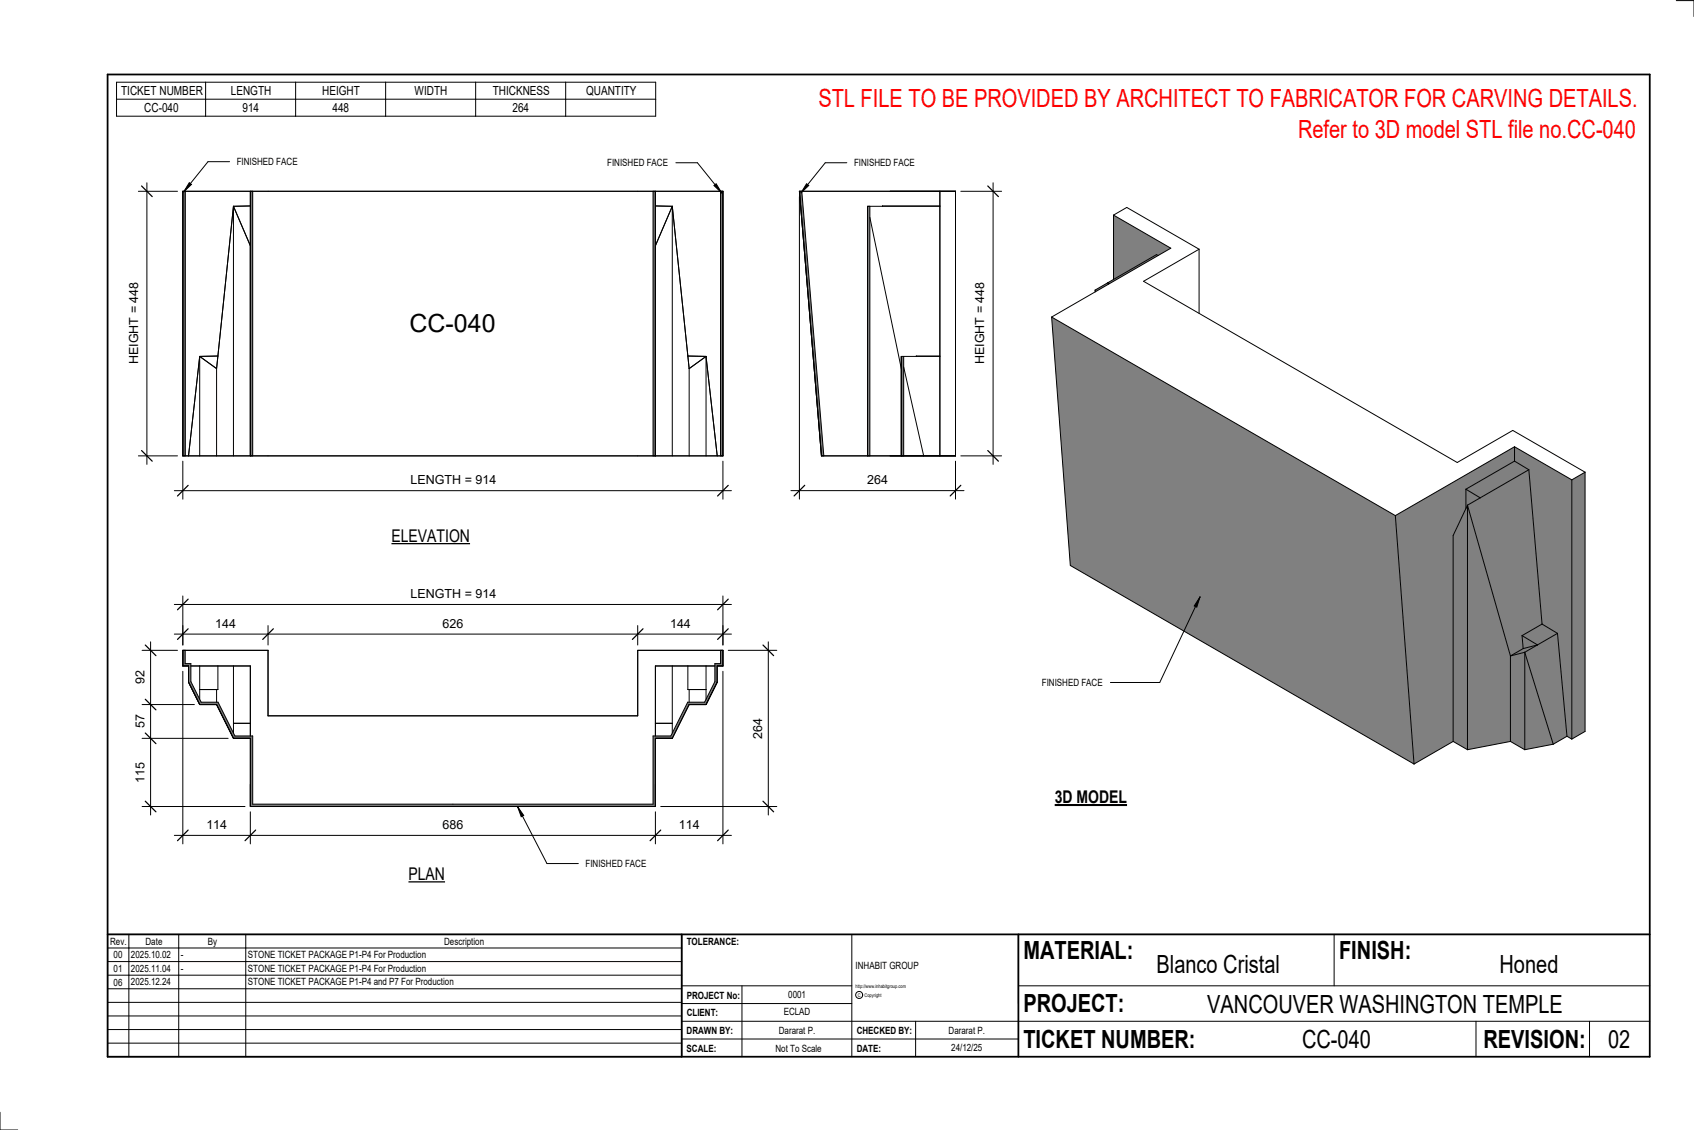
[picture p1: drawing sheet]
<svg xmlns="http://www.w3.org/2000/svg" width="914mm" height="610mm" viewBox="0 0 914 610" stroke-linecap="round" stroke-linejoin="round" font-family="sans-serif">
<g fill="#808080">
<path d="M823 352l15 49-15 3z"/>
<path d="M598 153h1h-1z"/>
<path d="M822 343l8 5-8 2z"/>
<path d="M848 259l8-4v140l-8 4z"/>
<path d="M818 241l30 18v140l-2-2-5-55-9-5-7-84-7-4z"/>
<path d="M601 116l31 18-7 4-1-1-23 14z"/>
<path d="M753 278l65-37v8l-27 15v10l-7 15v111l-21 12z"/>
<path d="M823 352l18-10 5 55-8 4z"/>
<path d="M791 264l27-15 7 4-26 16z"/>
<path d="M792 273l33-20 7 84-10 6v7l-7 4z"/>
<path d="M822 343l10-6 9 5-11 6z"/>
<path d="M815 354l8-2v52l-8-4z"/>
<path d="M792 273l23 81v46l-23 4z"/>
<path d="M792 273v131l-8-4v-111z"/>
<path d="M591 156v1z"/>
<path d="M598 153l26-16 1 1-26 15z"/>
<path d="M591 156l7-3-7 4z"/>
<path d="M815 354l7-4 8-2-7 4z"/>
<path d="M568 171l185 107 10 134-185-107z"/>
<path d="M792 278v5zM791 264v10l1-1 7-4z"/>
</g>
<g fill="none" stroke="#000" stroke-width=".54">
<path d="M601 116l7-4 39 22M601 116v35M601 116l31 18-64 37M625 138l-1-1-33 19M647 134l-30 18 170 98 30-18 39 23M647 134v35M591 156v1M599 153h-1M568 171l10 134 185 107M568 171l185 107M818 241l30 18M818 241v8"/>
<path d="M818 249l7 4M818 249l-27 15M818 241l-65 37M825 253l7 84M825 253l-33 20M848 259v140M856 255l-8 4M856 255v140l-8 4M753 278l10 134M791 264l8 5M791 264v10M792 273l-8 16v111"/>
<path d="M792 273l23 81M792 273v131M832 337l9 5M832 337l-10 6M815 354v46M822 343l8 5-8 2M822 343v7M822 350l-7 4M823 352l-8 2M823 352l15 49M823 352v52M841 342l5 55"/>
<path d="M841 342l-18 10M784 400l-21 12M784 400l8 4M815 400l8 4M815 400l-23 4M846 397l2 2M846 397l-8 4M838 401l-15 3"/>
</g>
<g fill="#7c7c7c">
<path d="M99 103h1v143h-1z"/>
<path d="M135 103h1v143h-1z"/>
<path d="M389 103h1v143h-1z"/>
<path d="M353 103h1v143h-1z"/>
</g>
<g fill="none" stroke="#000" stroke-width=".54">
<path d="M99 103h291v143h-291zM100 103v143M126 111v135M126 111l9 22M126 111l-9 88M126 111h.1M135 111h-9M135 103v143M136 103v143M353 103v143M354 111h9M354 103v143"/>
<path d="M363 111l-9 22M363 111l9 88M363 111v135M389 103v143M108 192v54M108 192l9 7M108 192h10l-1 7M108 192h.1M108 192l-6 54M117 199v47M371 192h10M372 199v47"/>
<path d="M381 192h.1M381 192l-9 7M381 192l6 54M381 192v54"/>
</g>
<path d="M468 111v135h2v-135zM487 192v54h1v-54zM432 103l11 143h2l-12-143z" fill="#7c7c7c"/>
<path d="M432 103h84v143h-73zM433 103l12 143M470 111v135M470 117l17 82M476 111h.1M507 103v143M507 111h-39v135M488 198l11 48M488 192v54M507 192h-20v54M507 192h-12" fill="none" stroke="#000" stroke-width=".54"/>
<path d="M99 351h1v7h3v10l6 11h9l9 18h9v37h217v-37h9l9-18h9l6-11v-10h3v-7h1v8h-3v9l-6 12h-9l-9 18h-9v37h-219v-37h-9l-9-18h-9l-6-12v-9h-3z" fill="#7c7c7c"/>
<g fill="none" stroke="#000" stroke-width=".54">
<path d="M79 99v152M75 103h21M75 246h21M100 351v7h3v10l6 11h9l9 18h9v37h217v-37h9l9-18h9l6-11v-10h3v-7M103 359h32v38M108 359v18M118 359v13h-10M126 359v36M363 359v36M371 359v13h10M381 359v18M386 359h-32v38"/>
<path d="M117 372v7M372 372v7M126 398h9v37h219v-37h9M126 398h.1M126 390h9M126 398l-9-18h-9l-6-12v-9h-3v-8h46v35h199v-35h46v8h-3v9l-6 12h-9l-9 18M354 390h9M363 398h.1"/>
</g>
<path d="M76 100l6 6M76 243l6 6" fill="none" stroke="#000" stroke-width=".67"/>
<path d="M68 152h8v44h-8z" fill="#fff"/>
<path d="M99 249v20M390 249v20M94 265h301" fill="none" stroke="#000" stroke-width=".54"/>
<path d="M102 262l-6 6M393 262l-6 6" fill="none" stroke="#000" stroke-width=".67"/>
<g fill="#fff">
<path d="M222 255h45v8h-45z"/>
<path d="M221 167h47v15h-47z"/>
</g>
<path d="M536 99v152M519 103h22M519 246h22" fill="none" stroke="#000" stroke-width=".54"/>
<path d="M533 100l6 6M533 243l6 6" fill="none" stroke="#000" stroke-width=".67"/>
<path d="M525 152h8v44h-8z" fill="#fff"/>
<path d="M432 106v163M516 249v20M427 265h93" fill="none" stroke="#000" stroke-width=".54"/>
<path d="M434 262l-5 6M519 262l-6 6" fill="none" stroke="#000" stroke-width=".67"/>
<path d="M468 255h11v8h-11z" fill="#fff"/>
<path d="M99 337v11M145 337v11M344 337v11M390 337v11M94 342h301" fill="none" stroke="#000" stroke-width=".54"/>
<path d="M102 339l-6 6M148 339l-6 6M347 339l-6 6M393 339l-6 6" fill="none" stroke="#000" stroke-width=".67"/>
<g fill="#fff">
<path d="M116 333h11v7h-11z"/>
<path d="M239 333h11v7h-11z"/>
<path d="M362 333h11v7h-11z"/>
</g>
<path d="M99 362v93M390 362v93M135 438v17M354 438v17M94 451h301" fill="none" stroke="#000" stroke-width=".54"/>
<path d="M102 448l-6 6M138 448l-6 6M357 448l-6 6M393 448l-6 6" fill="none" stroke="#000" stroke-width=".67"/>
<g fill="#fff">
<path d="M111 441h11v8h-11z"/>
<path d="M239 441h11v8h-11z"/>
<path d="M366 441h11v8h-11z"/>
</g>
<path d="M393 351h26M415 346v94M357 435h62" fill="none" stroke="#000" stroke-width=".54"/>
<path d="M412 348l6 6M412 432l6 6" fill="none" stroke="#000" stroke-width=".67"/>
<path d="M405 387h8v11h-8z" fill="#fff"/>
<path d="M94 326h301M99 322v26M390 322v26" fill="none" stroke="#000" stroke-width=".54"/>
<path d="M102 323l-6 6M393 323l-6 6" fill="none" stroke="#000" stroke-width=".67"/>
<path d="M222 317h45v7h-45z" fill="#fff"/>
<path d="M77 351h19M81 346v94M77 398h46M77 380h28M77 435h55" fill="none" stroke="#000" stroke-width=".54"/>
<path d="M78 348l6 6M78 377l6 6M78 395l6 6M78 432l6 6" fill="none" stroke="#000" stroke-width=".67"/>
<g fill="#fff">
<path d="M72 362h7v7h-7z"/>
<path d="M72 386h7v7h-7z"/>
<path d="M72 411h7v11h-7z"/>
</g>
<g fill="none" stroke="#000" stroke-width=".54">
<path d="M905 0h9v9M460 504v66M720 504v28M891 504h-341v37M368 532h92M401 532v38M550 532h341M368 551h523M368 541h92M494 551v19M797 551v19M858 551v19"/>
<path d="M368 561h182M0 600v10h10"/>
<circle cx="464" cy="537" r="1.9"/>
</g>
<path d="M58 40h833v530h-833zM58 504h833M368 504v66M550 504v66" fill="none" stroke="#000" stroke-width=".96"/>
<g fill="#fff">
<path d="M652 534h192v15h-192z"/>
<path d="M513 562h17v6h-17z"/>
<path d="M425 533h10v6h-10z"/>
<path d="M423 543h15v6h-15z"/>
<path d="M420 553h20v6h-20z"/>
<path d="M624 513h68v15h-68z"/>
<path d="M809 513h33v15h-33z"/>
<path d="M512 553h20v6h-20z"/>
<path d="M703 553h37v15h-37z"/>
<path d="M442 45h443v16h-443z"/>
<path d="M868 553h12v15h-12z"/>
<path d="M61 512h5v6h-5z"/>
<path d="M61 520h5v6h-5z"/>
<path d="M61 527h5v6h-5z"/>
</g>
<path d="M63 44h291v19h-291zM63 54h291M111 44v19M160 44v19M208 44v19M257 44v19M305 44v19" fill="none" stroke="#000" stroke-width=".54"/>
<path d="M211 284h43v10h-43z" fill="#fff"/>
<path d="M211 293h43" fill="none" stroke="#000" stroke-width=".69" stroke-linecap="butt"/>
<path d="M220 466h20v11h-20z" fill="#fff"/>
<path d="M220 476h20" fill="none" stroke="#000" stroke-width=".69" stroke-linecap="butt"/>
<path d="M569 424h40v12h-40z" fill="#fff"/>
<path d="M569 434h39" fill="none" stroke="#000" stroke-width="1.1" stroke-linecap="butt"/>
<path d="M701 62h184v15h-184z" fill="#fff"/>
<g fill="none" stroke="#000" stroke-width=".54">
<path d="M102 99h1l-4 4zM124 87h-12l-13 16M365 88h11l14 16M435 99l2 1-5 4zM457 88h-12l-13 16M385 100l2-1 3 5zM648 322l-2 6-1-1zM648 322l-22 46h-27M279 435l4 5-2 1zM279 435l16 31h17M58 504h310v66h-310zM58 519h310"/>
<path d="M58 511h310M70 504v66M96 504v66M133 504v66M58 533h310M58 526h310M58 555h310M58 548h310M58 541h310M58 563h310"/>
</g>
<path d="M102 99h1l-4 4zM385 100l2-1 3 5zM435 99l2 1-5 4zM648 322l-2 6-1-1zM279 435l4 5-2 1z" fill="#000"/>
<g font-size="13.5" fill="#f00">
<text x="442" y="58">STL FILE TO BE PROVIDED BY ARCHITECT TO FABRICATOR FOR CARVING DETAILS.</text>
<text x="701" y="74">Refer to 3D model STL file no.CC-040</text>
</g>
<g font-size="13.5">
<text x="221" y="179">CC-040</text>
<text x="552" y="517">MATERIAL:</text>
<text x="723" y="517">FINISH:</text>
<text x="624" y="525">Blanco Cristal</text>
<text x="809" y="525">Honed</text>
<text x="552" y="546">PROJECT:</text>
<text x="652" y="546">VANCOUVER WASHINGTON TEMPLE</text>
<text x="552" y="565">TICKET NUMBER:</text>
<text x="703" y="565">CC-040</text>
<text x="801" y="565">REVISION:</text>
<text x="868" y="565">02</text>
</g>
<g font-size="9.4">
<text x="211" y="292">ELEVATION</text>
<text x="569" y="433">3D MODEL</text>
<text x="220" y="475">PLAN</text>
</g>
<g font-size="6.7">
<text x="65" y="51">TICKET NUMBER</text>
<text x="125" y="51">LENGTH</text>
<text x="174" y="51">HEIGHT</text>
<text x="224" y="51">WIDTH</text>
<text x="266" y="51">THICKNESS</text>
<text x="316" y="51">QUANTITY</text>
<text x="78" y="60">CC-040</text>
<text x="131" y="60">914</text>
<text x="179" y="60">448</text>
<text x="277" y="60">264</text>
<text x="75" y="196" transform="rotate(-90 75 196)">HEIGHT = 448</text>
<text x="531" y="196" transform="rotate(-90 531 196)">HEIGHT = 448</text>
<text x="222" y="261">LENGTH = 914</text>
<text x="468" y="261">264</text>
<text x="222" y="323">LENGTH = 914</text>
<text x="116" y="339">144</text>
<text x="239" y="339">626</text>
<text x="362" y="339">144</text>
<text x="78" y="369" transform="rotate(-90 78 369)">92</text>
<text x="78" y="393" transform="rotate(-90 78 393)">57</text>
<text x="411" y="398" transform="rotate(-90 411 398)">264</text>
<text x="78" y="422" transform="rotate(-90 78 422)">115</text>
<text x="111" y="447">114</text>
<text x="239" y="447">686</text>
<text x="366" y="447">114</text>
</g>
<g font-size="5.4">
<text x="128" y="89">FINISHED FACE</text>
<text x="328" y="90">FINISHED FACE</text>
<text x="461" y="90">FINISHED FACE</text>
<text x="562" y="370">FINISHED FACE</text>
<text x="316" y="468">FINISHED FACE</text>
<text x="59" y="510">Rev.</text>
<text x="79" y="510">Date</text>
<text x="112" y="510">By</text>
<text x="240" y="510">Description</text>
<text x="371" y="510">TOLERANCE:</text>
<text x="61" y="517">00</text>
<text x="71" y="517">2025.10.02</text>
<text x="98" y="517">-</text>
<text x="134" y="517">STONE TICKET PACKAGE P1-P4 For Production</text>
<text x="61" y="525">01</text>
<text x="71" y="524">2025.11.04</text>
<text x="98" y="524">-</text>
<text x="134" y="524">STONE TICKET PACKAGE P1-P4 For Production</text>
<text x="462" y="523">INHABIT GROUP</text>
<text x="61" y="532">06</text>
<text x="71" y="532">2025.12.24</text>
<text x="134" y="532">STONE TICKET PACKAGE P1-P4 and P7 For Production</text>
<text x="371" y="539">PROJECT No:</text>
<text x="425" y="538">0001</text>
<text x="371" y="548">CLIENT:</text>
<text x="423" y="548">ECLAD</text>
<text x="371" y="558">DRAWN BY:</text>
<text x="420" y="558">Dararat P.</text>
<text x="462" y="558">CHECKED BY:</text>
<text x="512" y="558">Dararat P.</text>
<text x="371" y="567">SCALE:</text>
<text x="419" y="567">Not To Scale</text>
<text x="462" y="567">DATE:</text>
<text x="513" y="567">24/12/25</text>
</g>
<g font-size="2.7">
<text x="462" y="533">http://www.inhabitgroup.com</text>
<text x="463" y="538">C</text>
<text x="467" y="538">Copyright</text>
</g>
</svg>
